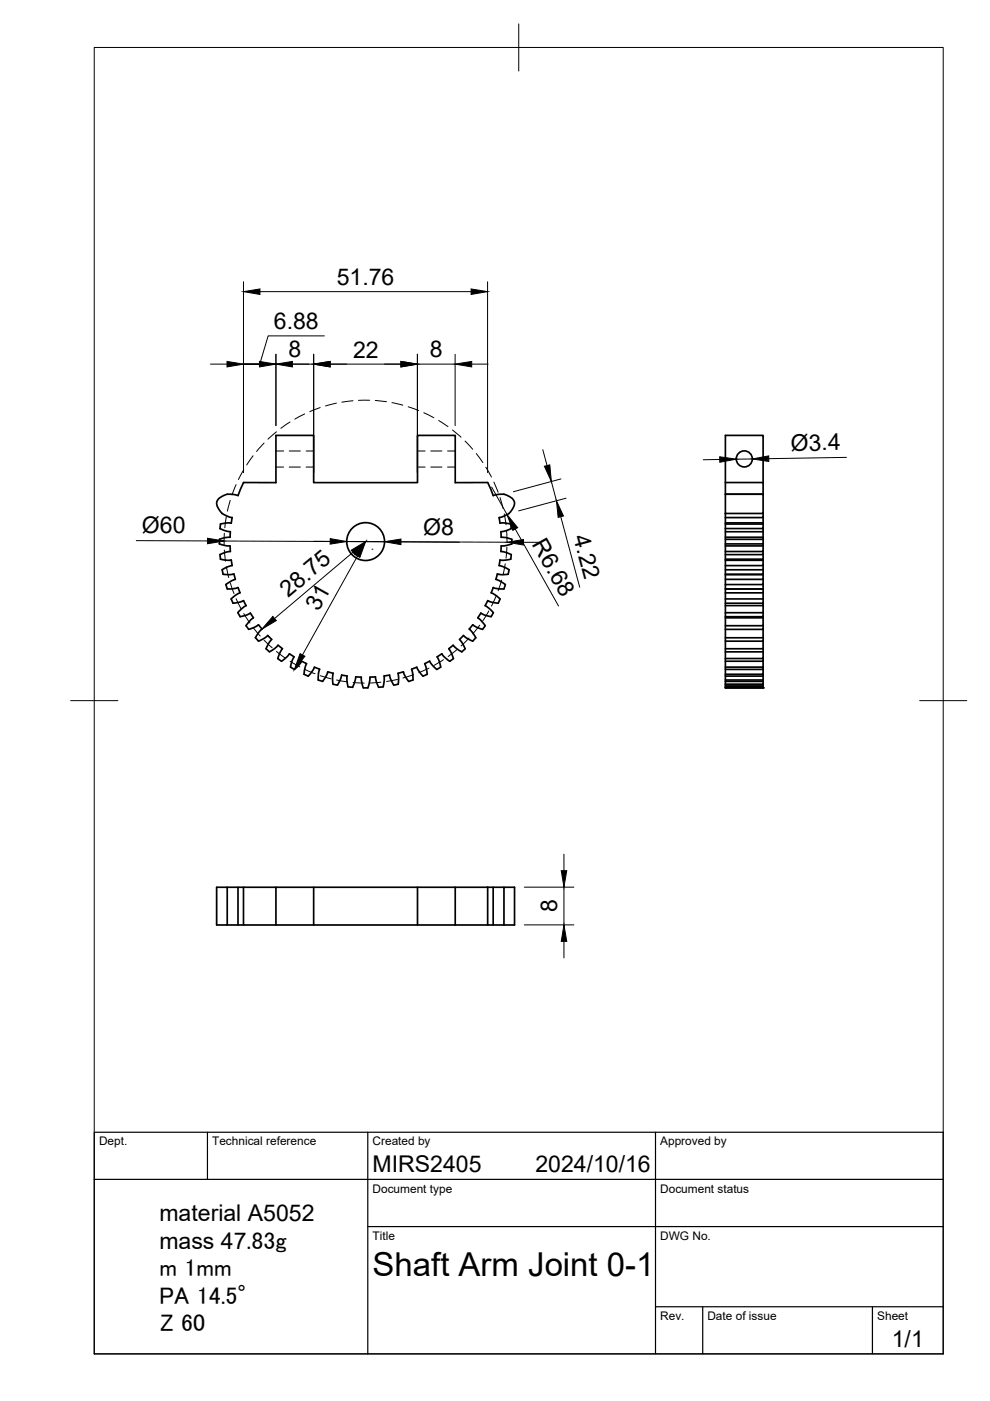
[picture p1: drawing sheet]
<svg xmlns="http://www.w3.org/2000/svg" width="210mm" height="297mm" viewBox="0 0 210 297" stroke-linecap="round" stroke-linejoin="round" font-family="sans-serif">
<!-- layer: Visible -->
<g fill="none" stroke="#000" stroke-width=".36">
<path d="M46.5 115.3l1.3 .4h1M46.5 114.3v1M48.8 115.7v1.2l-.9 .2-1.3 .5 .1 .9 1.6 .3 .7-.1 .2 1.2M49 110.9h-1.2l-1.1 .2-.1 1 1.3 .5 .9 .1v1.2l-1 .1-1.3 .3M49.2 109.7a3.5 3.5 0 0 1-3.2-3.3 3.4 3.4 0 0 1 4.2-1.4l.3 .1 1.1-2.8h6.9v-10h8v10h22v-10h8v10h6.9l1.2 2.8a3.8 3.8 0 0 1 4.3 1 2.7 2.7 0 0 1-1.6 3.1l-1.5 .5 .2 1.2h1.2l1.1 .2 .1 1-1.3 .5-.9 .1M49.2 119.9l-1.2 .4-.9 .5 .2 .9 1.4 .1 .9-.1 .3 1.1M49.2 109.7l-.2 1.2M106.2 116.9l.9 .2 1.3 .5-.1 1-1.6 .2-.7-.1-.2 1.2 1.2 .4 .9 .5-.2 1h-1.3l-1-.1-.3 1.1M106.2 112.7l.1 1.2 .9 .1 1.3 .3v1M108.5 115.3l-1.3 .4h-.9l-.1 1.2M153.8 104.8h8v4.1h-8zM153.8 108.9v36.9"/>
<path d="M153.8 102.3h8v2.5h-8v-12.5h8v10M153.8 110.9h8M153.8 113.9h8M153.8 115.7h8M153.8 118.8h8M161.8 108.9v.8h-8M161.8 109.7v1.4h-8M161.8 111.1v1h-8M161.8 112.1v.6h-8M161.8 112.7v1.6h-8M161.8 114.3v1h-8M161.8 115.3v1.6h-8"/>
<path d="M161.8 116.9v.7h-8M161.8 117.6v1h-8M161.8 118.6v1.3h-8M161.8 119.9v.9h-8M47.9 123.9l.3 1 1.1-.1 1.2-.2 .4 1.1-1.1 .6-.8 .7M49 127l.4 .9 1.3-.2 .9-.4M49.9 122.8l-.7 .3-1.3 .8M50.4 129.9l.5 .8M50.9 130.8l1.3-.4 .9-.4 .6 1M51.6 127.3l.6 1.1-1 .7-.8 .8M53.7 131l-.5 .4-1 1.3 .5 .7 1.3-.4 .8-.5 .8 .9-.7 .7-.8 1.1M54.2 135.2l.6 .7"/>
<path d="M54.8 135.9l1.4-.7 .6-.5 .8 .9-.5 .5-.7 1.4 .7 .7 1.2-.7 .6-.7M59 136.8l.9 .7-.5 .9-.5 1.2 .8 .6 1.2-1 .5-.6 1 .7-.5 .8-.3 1.3 .8 .5 .8-.7 .7-1 1.1 .5-.3 .9-.2 1.4 .9 .4M92.7 139.3l.4 .8 .4 1.3-.9 .5-.8-.7-.7-1-1.1 .5 .6 2.3-.9 .4M98.6 137.5l-.7 .7-1.2-.7-.6-.7-1 .7 .6 .9 .4 1.2-.8 .6-1.2-1-.4-.6-1 .7M100.2 135.9l-1.4-.7-.5-.5-.9 .9 .5 .5 .7 1.4M102.8 128.4l1.1 .7 .7 .8M103.4 127.3l-.5 1.1M104.6 129.9l-.5 .9-1.3-.4-.8-.4-.7 1 .6 .4 1 1.2-.6 .8-1.3-.4-.8-.5-.7 .9 .6 .7 .8 1.1-.7 .7M105.1 122.8l.7 .3 1.3 .8M107.2 123.9l-.4 1-1-.1-1.2-.2-.5 1.1 1.1 .6 .8 .7-.4 .9-1.3-.2-.9-.4M153.8 121.8h8M161.8 120.8v1h-8"/>
<path d="M161.8 121.8v1h-8M161.8 122.8v1.1h-8M161.8 123.9v1h-8h8v.8h-8M161.8 125.7v1.3h-8M161.8 127v.9h-8M161.8 127.9v.5h-8M161.8 128.4v1.5h-8M161.8 129.9v.9h-8M161.8 130.8v.2h-8M161.8 131v1.7h-8M161.8 132.7v.7h-8M161.8 133.4v1.8h-8"/>
<path d="M161.8 135.2v.7h-8M161.8 135.9v1.6h-8M161.8 137.5v.7h-8M161.8 138.2v1.4h-8M161.8 139.6v.6h-8M66.7 141.5l-.3 .6-1.1 1.2M66.7 141.5l1.1 .4M67.8 141.9l-.3 .9v1.4l.9 .3 .8-1.2 .3-.8M69.5 142.4l1.2 .3-.2 1 .1 1.4 .9 .2M72.4 143.1l-.2 .9-.7 1.3M72.4 143.1l1.2 .2M73.6 143.3v1l.2 1.3 1 .1"/>
<path d="M75.4 143.5l-.6 2.2M75.4 143.5l1.2 .1 .1 .9 .3 1.3M78 145.8h-1M79.6 143.5l.7 2.2M79.6 143.5l-1.2 .1v.9l-.4 1.3M83.5 145.3l-.7-1.3-.2-.9-1.2 .2 .1 1-.3 1.3-.9 .1M85.5 142.4l-1.1 .4 .1 .9-.1 1.4-.9 .2M85.5 142.5l.4 .8 .7 1.2M89.7 143.3l-1-1.2-.3-.6-1.1 .4 .2 .9 .1 1.4-1 .3M153.8 145.8h8M161.8 140.2v1.2h-8M161.8 141.4v.5h-8"/>
<path d="M161.8 141.9v1.1h-8M161.8 143v.3h-8M161.8 143.3v.9h-8M161.8 144.2v.3h-8M161.8 144.5v.6h-8M161.8 145.1v.2h-8M161.8 145.3v.3h-8M161.8 145.6l-8 .1M161.8 145.7v.1h-8M45.9 188.1h2.3v8h-2.3zM48.2 188.1h55.2M48.2 196.1h2.3"/>
<path d="M50.5 188.1v8h1.1M51.6 188.1v8h6.9M58.5 196.1h38M58.5 188.1v8M66.5 188.1v8M88.5 188.1v8M96.5 196.1h6.9M96.5 188.1v8M103.4 188.1h3.4M103.4 188.1v8h1.2M104.6 188.1v8h2.2M106.8 188.1h2.3v8h-2.3z"/>
<circle cx="157.8" cy="97.3" r="1.7"/>
<circle cx="77.5" cy="114.8" r="4"/>
</g>
<!-- layer: Hidden -->
<path d="M58.5 95.6h1.6M58.5 99h1.6M61.3 95.6h2.4M61.3 99h2.4M64.9 95.6h1.6M64.9 99h1.6M88.5 95.6h1.6M88.5 99h1.6M91.3 95.6h2.4M91.3 99h2.4M94.9 95.6h1.6M94.9 99h1.6" fill="none" stroke="#000" stroke-width=".21"/>
<!-- layer: Visible -->
<circle cx="161.8" cy="145.8" r=".18" fill="#000"/>
<!-- layer: BORDER -->
<path d="M20 10.1h180v276.9h-180zM110 5.1v10M15 148.6h10M195 148.6h10" fill="none" stroke="#000" stroke-width=".21"/>
<!-- layer: TITLEBLOCK -->
<path d="M20 240.1h180v46.9h-180zM20 250h180M44 240.1v9.9M78 240.1v46.9M139 240.1v46.9M78 260.1h122M139 277.1h61M149 277.1v9.9M185 277.1v9.9" fill="none" stroke="#000" stroke-width=".25"/>
<!-- layer: FD_Dimensions -->
<g fill="none" stroke="#000" stroke-width=".21">
<path d="M51.6 59.7v40.5M103.4 59.7v40.5M44.6 77.2h3.5M51.5 77.2h3.5M55.1 61.8h44.8M58.5 77.2h-6.9h6.9M58.5 77.2h8M58.5 75.1v15.1M66.5 75.1v25.1M68.8 71.2h-11.9l-1.8 6M70 77.2h15M88.5 75.1v25.1"/>
<path d="M88.5 77.2h8M96.5 75.1v15.1M100 77.2h3.5M115.1 95.3l.9 3.4M152.6 97.4l-3.5 .1M159.5 97.3l-3.4 .1M179.5 97l-16.5 .2M28.9 114.6l15.1 .1M47.5 114.7l60 .3M66.5 114.8h3.5M74.8 117.1l-16.6 14M75.8 117.9l-11.7 21"/>
<path d="M78.9 116.4h.1M85 114.9l12.4 .1M104.2 103.3l3.3 5.8M109.2 112.2l9.2 16.3M111 115h3.5M116.9 102.1l1.1 4.1M118.9 109.5l4 15M118.9 101.5l-10 2.8M120 105.6l-10 2.7M56.9 135h.1M111.2 196.1h10.5M111.2 188.1h10.5"/>
<path d="M119.6 181.1v3.5M119.6 188.1v8M119.6 199.6v3.5"/>
</g>
<g fill="#000" stroke="#000" stroke-width=".21">
<path d="M48.1 76.6l3.5 .6-3.5 .6zM55 76.6l3.5 .6-3.5 .6zM51.6 61.8l3.5-.5v1.1zM58.5 77.2l3.5-.6v1.2zM66.5 77.2l3.5-.6v1.2zM85 76.6l3.5 .6-3.5 .6zM99.9 61.3l3.5 .5-3.5 .6zM96.5 77.2l3.5-.6v1.2zM115.4 98.9l1.2-.3 .3 3.5zM152.6 96.8l3.5 .6-3.5 .6zM159.5 97.3l3.5-.6v1.1zM44 114.1l3.5 .6-3.5 .6z"/>
<path d="M70 114.2l3.5 .6-3.5 .6zM74.5 116.7l3-1.9-2.3 2.7zM77.5 114.8l-1.2 3.4-1-.6zM81.5 114.9l3.5-.6v1.2zM107.5 109.1l2.2 2.8-1 .5zM107.5 115l3.5-.6v1.2zM118 106.2l1.5 3.2-1.2 .3zM57.8 130.7l.8 .9-3.1 1.8zM63.6 138.6l1 .5-2.2 2.8zM119.6 196.1l.6 3.5h-1.2zM119 184.6h1.2l-.6 3.5z"/>
</g>
<!-- layer: Sketch2 -->
<g fill="none" stroke="#000" stroke-width=".21">
<path d="M51.7 99.6l-1.2 2.1M53.7 96.6l-1.4 2M56 93.9l-1.6 1.8M58.6 91.6l-1.8 1.5M61.5 89.5l-2 1.3M64.6 87.8l-2.1 1.1M67.9 86.4l-2.2 .9M71.3 85.5l-2.3 .6M74.8 85l-2.3 .3M78.4 84.9h-2.4M79.6 84.9l2.3 .3M83.1 85.4l2.3 .5"/>
<path d="M86.6 86.2l2.2 .8M89.9 87.5l2.1 1.1M93 89.2l2 1.3M95.9 91.2l1.8 1.5M98.6 93.5l1.6 1.8M101 96.2l1.4 1.9M103 99.1l1.2 2M47.6 113.1l-.1 2.3M47.6 116.6l.2 2.4M48 109.5l-.3 2.4M48.8 106.1l-.6 2.3M50.1 102.8l-.9 2.2"/>
<path d="M104.7 102.2l.9 2.2M106 105.5l.7 2.3M106.9 109l.4 2.3M107.1 119.5l-.4 2.4M107.4 112.5l.1 2.3M107.5 116l-.2 2.3M48 120.1l.5 2.4M48.8 123.6l.8 2.2M50.1 126.9l1 2.2M51.7 130.1l1.3 2M53.7 133l1.5 1.9M56 135.7l1.7 1.7"/>
<path d="M58.6 138.1l1.9 1.5M94 139.9l-2 1.2M96.9 137.7l-1.9 1.5M99.4 135.3l-1.6 1.7M101.7 132.6l-1.5 1.8M103.6 129.5l-1.2 2.1M105.2 126.4l-1 2.1M106.4 123l-.8 2.3M61.5 140.2l2.1 1.2M64.6 141.9l2.2 .9M67.9 143.3l2.3 .6M71.4 144.2l2.3 .4"/>
<path d="M74.9 144.7l2.3 .1M80.8 144.6l-2.4 .2M84.3 144l-2.3 .5M87.7 143.1l-2.3 .6M91 141.7l-2.2 .9"/>
</g>
<text font-size="7" x="79" y="270.6">Shaft Arm Joint 0-1</text>
<g font-size="5.1">
<text x="33.8" y="270.6">m 1mm</text>
<text x="33.8" y="276.4">PA 14.5°</text>
<text x="34" y="282.3">Z 60</text>
</g>
<g font-size="4.9">
<text x="71.4" y="60.4">51.76</text>
<text x="58.1" y="69.8">6.88</text>
<text x="61.2" y="75.7">8</text>
<text x="74.8" y="75.8">22</text>
<text x="91.1" y="75.7">8</text>
<text x="167.7" y="95.6" transform="rotate(-1 167.7 95.6)">Ø3.4</text>
<text x="30.1" y="113.1">Ø60</text>
<text x="89.7" y="113.4">Ø8</text>
<text x="121.5" y="113.9" transform="rotate(75 121.5 113.9)">4.22</text>
<text x="112.7" y="115.4" transform="rotate(61 112.7 115.4)">R6.68</text>
<text x="61.1" y="126.8" transform="rotate(-40 61.1 126.8)">28.75</text>
<text x="67.5" y="129.7" transform="rotate(-61 67.5 129.7)">31</text>
<text x="118.1" y="193.4" transform="rotate(-90 118.1 193.4)">8</text>
<text x="79" y="248.5">MIRS2405</text>
<text x="113.5" y="248.5">2024/10/16</text>
<text x="33.8" y="258.9">material A5052</text>
<text x="33.8" y="264.8">mass 47.83g</text>
<text x="189.1" y="285.7">1/1</text>
</g>
<g font-size="2.5">
<text x="21" y="242.9">Dept.</text>
<text x="45" y="242.9">Technical reference</text>
<text x="79" y="242.9">Created by</text>
<text x="140" y="242.9">Approved by</text>
<text x="79" y="252.8">Document type</text>
<text x="140" y="252.8">Document status</text>
<text x="79" y="262.9">Title</text>
<text x="140" y="262.9">DWG No.</text>
<text x="140" y="279.9">Rev.</text>
<text x="150" y="279.9">Date of issue</text>
<text x="186" y="279.9">Sheet</text>
</g>
</svg>
